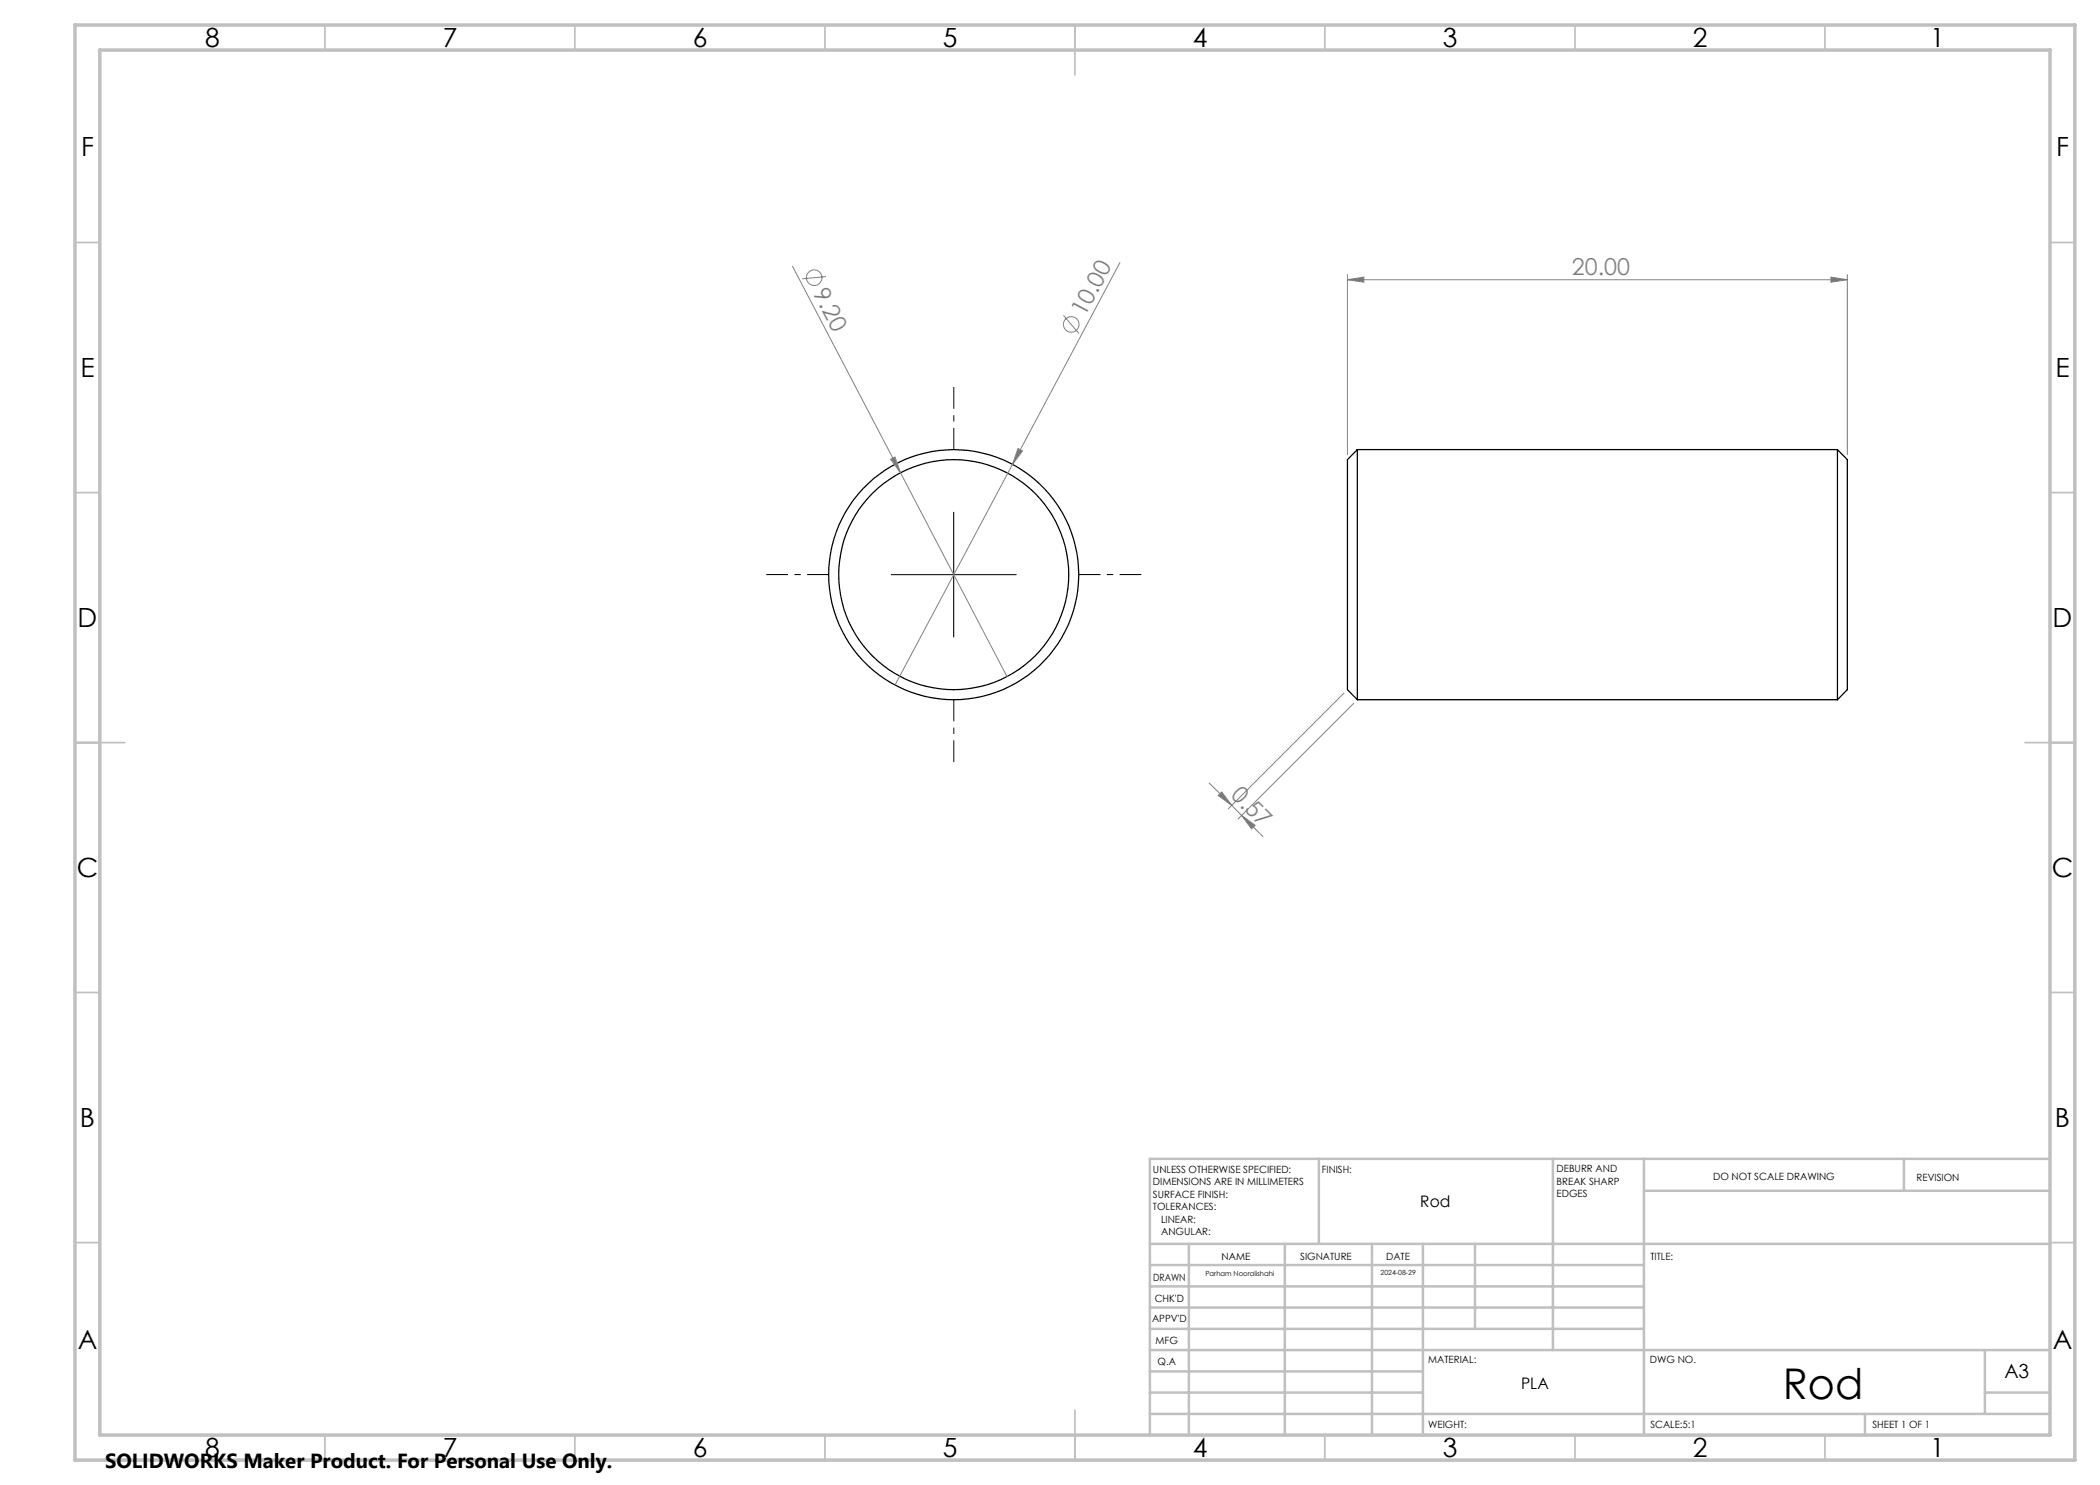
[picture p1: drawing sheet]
<svg xmlns="http://www.w3.org/2000/svg" width="420mm" height="297mm" viewBox="0 0 420 297" stroke-linecap="round" stroke-linejoin="round" font-family="sans-serif">
<g fill="none" stroke="#000" stroke-width=".25">
<path d="M271.5 89.9v50M271.5 89.9l-2 2v46l2 2M271.5 89.9h96M367.5 89.9v50M367.5 89.9l2 2v46l-2 2M271.5 139.9h96"/>
<circle cx="190.7" cy="114.9" r="23"/>
<circle cx="190.7" cy="114.9" r="25"/>
</g>
<g fill="none" stroke="#808080" stroke-width=".2">
<path d="M158.5 53.3l21.6 41.2M165.2 55.3l-4.8 .5M224 52.5l-45 84.5M269.5 55.9l3.3-.5v1zM269.5 54.9v36M269.5 55.9h100M366.2 55.4l3.3 .5-3.3 .5zM369.5 54.9v36M212.7 63.1l3.1 3.6M178.1 91.9l.9-.5 1.1 3.1zM180.1 94.5l21.3 40.8M203.6 89.7l.9 .5-2 2.7z"/>
<path d="M268.8 138.6l-23.2 23.2M241.8 156.6l4.5 4.5M243.6 159.1l.8-.7 1.9 2.7zM270.8 140.6l-23.2 23.2M246.3 161.1l2 2M248.3 163.1l2.7 2-.7 .7zM248.3 163.1l4.3 4.2"/>
<circle cx="162.8" cy="55.5" r="1.56"/>
<circle cx="214.2" cy="64.9" r="1.56"/>
</g>
<path d="M190.8 89.9v-12.5M165.8 114.9h-12.5M215.8 114.9h12.5M190.8 139.9v12.5" fill="none" stroke="#000" stroke-width=".2" stroke-dasharray="15.2 1.3 1.3 1.3" stroke-dashoffset="10.9" stroke-linecap="butt"/>
<path d="M178.3 114.9h24.9M190.7 102.4v25" fill="none" stroke="#000" stroke-width=".2"/>
<g fill="none" stroke="#c0c0c0" stroke-width=".35">
<path d="M65 5v5M115 5v5M165 5v5M215 5v10M265 5v5M315 5v5M365 5v5M15 48.5h5M410 48.5h5M15 98.5h5M410 98.5h5M15 148.5h10"/>
<path d="M405 148.5h10M15 198.5h5M410 198.5h5M15 248.5h5M410 248.5h5M65 287v5M115 287v5M165 287v5M215 282v10M265 287v5M315 287v5M365 287v5"/>
</g>
<g fill="none" stroke="#c0c0c0" stroke-width=".5">
<path d="M263.8 231.8v17M310.6 231.8v38.2M328.8 231.8v55.2M328.8 238.2h81.2M380.8 231.8v6.4M410 231.8h-180v55.2M230 248.8h180M230 257.3h98.8M230 253h98.8M237.8 248.8v38.2M257 248.8v38.2M274.4 248.8v38.2"/>
<path d="M284.6 248.8v38.2M295 248.8v17M230 265.8h98.8M230 261.5h98.8M230 278.5h54.6M230 274.3h54.6M230 270h180M397 278.5h13M397 270v12.8M230 282.8h180M373 282.8v4.2"/>
</g>
<path d="M15 5h400v287h-400zM20 10h390v277h-390z" fill="none" stroke="#c0c0c0" stroke-width=".7"/>
<g fill="#808080">
<path d="M178.1 91.9l.9-.5 1.1 3.1z"/>
<path d="M203.6 89.7l.9 .5-2 2.7z"/>
<path d="M269.5 55.9l3.3-.5v1zM366.2 55.4l3.3 .5-3.3 .5z"/>
<path d="M243.6 159.1l.8-.7 1.9 2.7zM248.3 163.1l2.7 2-.7 .7z"/>
</g>
<text font-size="8.5" x="356.6" y="279.7">Rod</text>
<g font-size="5.3">
<text x="41" y="9.5">8</text>
<text x="88.5" y="9.5">7</text>
<text x="138.5" y="9.5">6</text>
<text x="188.5" y="9.5">5</text>
<text x="238.5" y="9.5">4</text>
<text x="288.5" y="9.5">3</text>
<text x="338.5" y="9.5">2</text>
<text x="386" y="9.5">1</text>
<text x="16.2" y="31.2">F</text>
<text x="411.2" y="31.2">F</text>
<text x="16.1" y="75.5">E</text>
<text x="411.1" y="75.5">E</text>
<text x="15.5" y="125.5">D</text>
<text x="410.5" y="125.5">D</text>
<text x="15.4" y="175.5">C</text>
<text x="410.4" y="175.5">C</text>
<text x="16" y="225.5">B</text>
<text x="411" y="225.5">B</text>
<text x="15.5" y="269.7">A</text>
<text x="410.5" y="269.7">A</text>
<text x="41" y="291.5">8</text>
<text x="88.5" y="291.5">7</text>
<text x="138.5" y="291.5">6</text>
<text x="188.5" y="291.5">5</text>
<text x="238.5" y="291.5">4</text>
<text x="288.5" y="291.5">3</text>
<text x="338.5" y="291.5">2</text>
<text x="386" y="291.5">1</text>
</g>
<g font-size="4.7" fill="#808080">
<text x="162.5" y="58.6" transform="rotate(62 162.5 58.6)">9.20</text>
<text x="314.4" y="54.9">20.00</text>
<text x="217" y="63.4" transform="rotate(-62 217 63.4)">10.00</text>
<text x="246" y="159.3" transform="rotate(45 246 159.3)">0.57</text>
</g>
<text font-size="4.1" x="21" y="293.7">SOLIDWORKS Maker Product. For Personal Use Only.</text>
<text font-size="3.9" x="400.9" y="275.5">A3</text>
<g font-size="3.2">
<text x="284.1" y="241.4">Rod</text>
<text x="304.2" y="277.9">PLA</text>
</g>
<g font-size="2">
<text x="230.6" y="234.6">UNLESS OTHERWISE SPECIFIED:</text>
<text x="230.6" y="237.1">DIMENSIONS ARE IN MILLIMETERS</text>
<text x="230.6" y="239.6">SURFACE FINISH:</text>
<text x="264.4" y="234.6">FINISH:</text>
<text x="311.3" y="234.5">DEBURR AND</text>
<text x="311.3" y="237">BREAK SHARP</text>
<text x="311.3" y="239.5">EDGES</text>
<text x="342.6" y="236">DO NOT SCALE DRAWING</text>
<text x="383.3" y="236.2">REVISION</text>
<text x="230.6" y="242.1">TOLERANCES:</text>
<text x="232.2" y="244.6">LINEAR:</text>
<text x="232.2" y="247.1">ANGULAR:</text>
<text x="244.3" y="252">NAME</text>
<text x="260" y="251.9">SIGNATURE</text>
<text x="277.2" y="251.9">DATE</text>
<text x="330.1" y="251.9">TITLE:</text>
<text x="230.6" y="256.1">DRAWN</text>
<text x="230.9" y="260.3">CHK'D</text>
<text x="230.4" y="264.4">APPV'D</text>
<text x="231.1" y="268.8">MFG</text>
<text x="231.5" y="273">Q.A</text>
<text x="285.6" y="272.5">MATERIAL:</text>
<text x="330" y="272.5">DWG NO.</text>
<text x="285.6" y="285.5">WEIGHT:</text>
<text x="330.1" y="285.6">SCALE:5:1</text>
<text x="374.5" y="285.6">SHEET 1 OF 1</text>
</g>
<g font-size="1.4">
<text x="241.1" y="255.2">Parham Nooralishahi</text>
<text x="276.1" y="255">2024-08-29</text>
</g>
</svg>
